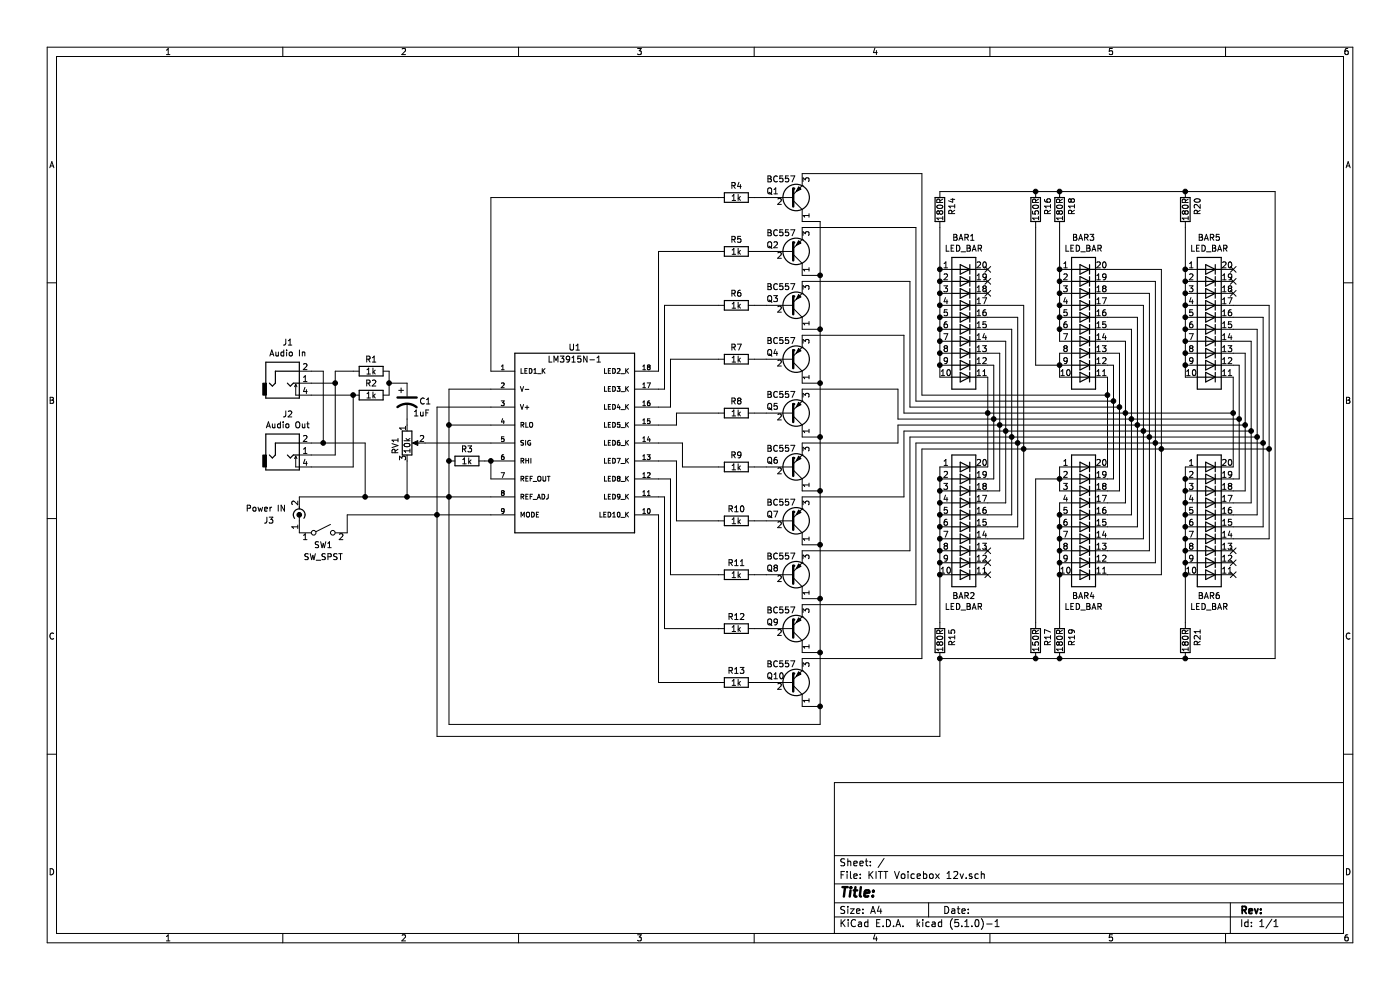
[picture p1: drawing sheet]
EESchema Schematic File Version 4
LIBS:KITT Voicebox 12v-cache
EELAYER 29 0
EELAYER END
$Descr A4 11693 8268
encoding utf-8
Sheet 1 1
Title ""
Date ""
Rev ""
Comp ""
Comment1 ""
Comment2 ""
Comment3 ""
Comment4 ""
$EndDescr
$Comp
L LM3915N-1:LM3915N-1 U1
U 1 1
P 4800 3650
F 0 "U1" H 4800 4400 50  0000 C CNN
F 1 "LM3915N-1" H 4800 4300 50  0000 C CNN
F 2 "LM3915N-1:DIP795W25P254L2337H533Q18B" H 4300 3350 50  0001 L BNN
F 3 "LED DRVR 10Segment 3.3V/5V/9V/12V/15V/18V/24V 18-Pin PDIP Tube" H 4350 2900 50  0001 L BNN
F 4 "LM3915N-1" H 4600 4250 50  0001 L BNN "Field4"
F 5 "DIP-18 Texas Instruments" H 4300 4100 50  0001 L BNN "Field5"
F 6 "Unavailable" H 4600 3800 50  0001 L BNN "Field6"
F 7 "None" H 4800 3600 50  0001 L BNN "Field7"
F 8 "Texas Instruments" H 4450 3950 50  0001 L BNN "Field8"
	1    4800 3650
	1    0    0    -1  
$EndComp
$Comp
L KITT-Voicebox-12v-rescue:AudioJack2_Ground_Switch-Connector J2
U 1 1
P 2400 3800
F 0 "J2" H 2404 4142 50  0000 C CNN
F 1 "Audio Out" H 2404 4051 50  0000 C CNN
F 2 "Connector_Audio:StereoJack_3.5mm_Switch_Ledino_KB3SPRS_Horizontal" H 2400 3800 50  0001 C CNN
F 3 "~" H 2400 3800 50  0001 C CNN
	1    2400 3800
	1    0    0    -1  
$EndComp
$Comp
L LED:HLCP-J100_2 BAR1
U 1 1
P 8050 2650
F 0 "BAR1" H 8050 3317 50  0000 C CNN
F 1 "LED_BAR" H 8050 3226 50  0000 C CNN
F 2 "Display:HLCP-J100" H 8050 1850 50  0001 C CNN
F 3 "https://docs.broadcom.com/docs/AV02-1798EN" H 6050 2850 50  0001 C CNN
	1    8050 2650
	1    0    0    -1  
$EndComp
$Comp
L LED:HLCP-J100_2 BAR2
U 1 1
P 8050 4300
F 0 "BAR2" H 8050 3625 50  0000 C CNN
F 1 "LED_BAR" H 8050 3534 50  0000 C CNN
F 2 "Display:HLCP-J100" H 8050 3500 50  0001 C CNN
F 3 "https://docs.broadcom.com/docs/AV02-1798EN" H 6050 4500 50  0001 C CNN
	1    8050 4300
	1    0    0    -1  
$EndComp
$Comp
L LED:HLCP-J100_2 BAR3
U 1 1
P 9050 2650
F 0 "BAR3" H 9050 3317 50  0000 C CNN
F 1 "LED_BAR" H 9050 3226 50  0000 C CNN
F 2 "Display:HLCP-J100" H 9050 1850 50  0001 C CNN
F 3 "https://docs.broadcom.com/docs/AV02-1798EN" H 7050 2850 50  0001 C CNN
	1    9050 2650
	1    0    0    -1  
$EndComp
$Comp
L LED:HLCP-J100_2 BAR4
U 1 1
P 9050 4300
F 0 "BAR4" H 9050 3625 50  0000 C CNN
F 1 "LED_BAR" H 9050 3534 50  0000 C CNN
F 2 "Display:HLCP-J100" H 9050 3500 50  0001 C CNN
F 3 "https://docs.broadcom.com/docs/AV02-1798EN" H 7050 4500 50  0001 C CNN
	1    9050 4300
	1    0    0    -1  
$EndComp
$Comp
L LED:HLCP-J100_2 BAR5
U 1 1
P 10100 2650
F 0 "BAR5" H 10100 3317 50  0000 C CNN
F 1 "LED_BAR" H 10100 3226 50  0000 C CNN
F 2 "Display:HLCP-J100" H 10100 1850 50  0001 C CNN
F 3 "https://docs.broadcom.com/docs/AV02-1798EN" H 8100 2850 50  0001 C CNN
	1    10100 2650
	1    0    0    -1  
$EndComp
$Comp
L LED:HLCP-J100_2 BAR6
U 1 1
P 10100 4300
F 0 "BAR6" H 10100 3625 50  0000 C CNN
F 1 "LED_BAR" H 10100 3534 50  0000 C CNN
F 2 "Display:HLCP-J100" H 10100 3500 50  0001 C CNN
F 3 "https://docs.broadcom.com/docs/AV02-1798EN" H 8100 4500 50  0001 C CNN
	1    10100 4300
	1    0    0    -1  
$EndComp
$Comp
L Transistor_BJT:BC557 Q1
U 1 1
P 6600 1650
F 0 "Q1" H 6400 1600 50  0000 L CNN
F 1 "BC557" H 6400 1500 50  0000 L CNN
F 2 "Package_TO_SOT_THT:TO-92_Inline" H 6800 1575 50  0001 L CIN
F 3 "http://www.fairchildsemi.com/ds/BC/BC557.pdf" H 6600 1650 50  0001 L CNN
	1    6600 1650
	1    0    0    1   
$EndComp
Wire Wire Line
	9250 3150 9250 3300
Wire Wire Line
	9250 3050 9300 3050
Wire Wire Line
	9300 3050 9300 3350
Wire Wire Line
	9250 2950 9350 2950
Wire Wire Line
	9250 2850 9400 2850
Wire Wire Line
	9250 2750 9450 2750
Wire Wire Line
	9250 2650 9500 2650
Wire Wire Line
	9250 2550 9550 2550
Wire Wire Line
	9250 2450 9600 2450
Wire Wire Line
	9250 2350 9650 2350
Wire Wire Line
	9250 2250 9700 2250
Wire Wire Line
	8250 3050 8300 3050
Wire Wire Line
	8250 2950 8350 2950
Wire Wire Line
	8250 2850 8400 2850
Wire Wire Line
	8250 2750 8450 2750
Wire Wire Line
	8250 2650 8500 2650
Wire Wire Line
	8250 2550 8550 2550
Wire Wire Line
	10300 3150 10300 3450
Wire Wire Line
	10300 3050 10350 3050
Wire Wire Line
	10350 3050 10350 3500
Wire Wire Line
	10300 2950 10400 2950
Wire Wire Line
	10400 2950 10400 3550
Wire Wire Line
	10300 2850 10450 2850
Wire Wire Line
	10450 2850 10450 3600
Wire Wire Line
	10300 2750 10500 2750
Wire Wire Line
	10500 2750 10500 3650
Wire Wire Line
	10300 2650 10550 2650
Wire Wire Line
	10300 2550 10600 2550
$Comp
L Transistor_BJT:BC557 Q2
U 1 1
P 6600 2100
F 0 "Q2" H 6400 2050 50  0000 L CNN
F 1 "BC557" H 6400 1950 50  0000 L CNN
F 2 "Package_TO_SOT_THT:TO-92_Inline" H 6800 2025 50  0001 L CIN
F 3 "http://www.fairchildsemi.com/ds/BC/BC557.pdf" H 6600 2100 50  0001 L CNN
	1    6600 2100
	1    0    0    1   
$EndComp
$Comp
L Transistor_BJT:BC557 Q3
U 1 1
P 6600 2550
F 0 "Q3" H 6400 2500 50  0000 L CNN
F 1 "BC557" H 6400 2400 50  0000 L CNN
F 2 "Package_TO_SOT_THT:TO-92_Inline" H 6800 2475 50  0001 L CIN
F 3 "http://www.fairchildsemi.com/ds/BC/BC557.pdf" H 6600 2550 50  0001 L CNN
	1    6600 2550
	1    0    0    1   
$EndComp
$Comp
L Transistor_BJT:BC557 Q4
U 1 1
P 6600 3000
F 0 "Q4" H 6400 2950 50  0000 L CNN
F 1 "BC557" H 6400 2850 50  0000 L CNN
F 2 "Package_TO_SOT_THT:TO-92_Inline" H 6800 2925 50  0001 L CIN
F 3 "http://www.fairchildsemi.com/ds/BC/BC557.pdf" H 6600 3000 50  0001 L CNN
	1    6600 3000
	1    0    0    1   
$EndComp
$Comp
L Transistor_BJT:BC557 Q5
U 1 1
P 6600 3450
F 0 "Q5" H 6400 3400 50  0000 L CNN
F 1 "BC557" H 6400 3300 50  0000 L CNN
F 2 "Package_TO_SOT_THT:TO-92_Inline" H 6800 3375 50  0001 L CIN
F 3 "http://www.fairchildsemi.com/ds/BC/BC557.pdf" H 6600 3450 50  0001 L CNN
	1    6600 3450
	1    0    0    1   
$EndComp
$Comp
L Transistor_BJT:BC557 Q6
U 1 1
P 6600 3900
F 0 "Q6" H 6400 3850 50  0000 L CNN
F 1 "BC557" H 6400 3750 50  0000 L CNN
F 2 "Package_TO_SOT_THT:TO-92_Inline" H 6800 3825 50  0001 L CIN
F 3 "http://www.fairchildsemi.com/ds/BC/BC557.pdf" H 6600 3900 50  0001 L CNN
	1    6600 3900
	1    0    0    1   
$EndComp
$Comp
L Transistor_BJT:BC557 Q7
U 1 1
P 6600 4350
F 0 "Q7" H 6400 4300 50  0000 L CNN
F 1 "BC557" H 6400 4200 50  0000 L CNN
F 2 "Package_TO_SOT_THT:TO-92_Inline" H 6800 4275 50  0001 L CIN
F 3 "http://www.fairchildsemi.com/ds/BC/BC557.pdf" H 6600 4350 50  0001 L CNN
	1    6600 4350
	1    0    0    1   
$EndComp
$Comp
L Transistor_BJT:BC557 Q8
U 1 1
P 6600 4800
F 0 "Q8" H 6400 4750 50  0000 L CNN
F 1 "BC557" H 6400 4650 50  0000 L CNN
F 2 "Package_TO_SOT_THT:TO-92_Inline" H 6800 4725 50  0001 L CIN
F 3 "http://www.fairchildsemi.com/ds/BC/BC557.pdf" H 6600 4800 50  0001 L CNN
	1    6600 4800
	1    0    0    1   
$EndComp
$Comp
L Transistor_BJT:BC557 Q9
U 1 1
P 6600 5250
F 0 "Q9" H 6400 5200 50  0000 L CNN
F 1 "BC557" H 6400 5100 50  0000 L CNN
F 2 "Package_TO_SOT_THT:TO-92_Inline" H 6800 5175 50  0001 L CIN
F 3 "http://www.fairchildsemi.com/ds/BC/BC557.pdf" H 6600 5250 50  0001 L CNN
	1    6600 5250
	1    0    0    1   
$EndComp
$Comp
L Transistor_BJT:BC557 Q10
U 1 1
P 6600 5700
F 0 "Q10" H 6400 5650 50  0000 L CNN
F 1 "BC557" H 6400 5550 50  0000 L CNN
F 2 "Package_TO_SOT_THT:TO-92_Inline" H 6800 5625 50  0001 L CIN
F 3 "http://www.fairchildsemi.com/ds/BC/BC557.pdf" H 6600 5700 50  0001 L CNN
	1    6600 5700
	1    0    0    1   
$EndComp
Wire Wire Line
	9250 3300 7700 3300
Connection ~ 9250 3300
Wire Wire Line
	9250 3300 9250 3900
Wire Wire Line
	9350 2950 9350 3400
Wire Wire Line
	10300 3450 9400 3450
Wire Wire Line
	10350 3500 9450 3500
Wire Wire Line
	10400 3550 9500 3550
Wire Wire Line
	10450 3600 9550 3600
Wire Wire Line
	10500 3650 9600 3650
Wire Wire Line
	9700 2250 9700 3750
Wire Wire Line
	8550 2550 8550 3750
Wire Wire Line
	8500 2650 8500 3700
Wire Wire Line
	8400 2850 8400 3600
Wire Wire Line
	8450 2750 8450 3650
Wire Wire Line
	8300 3050 8300 3500
Wire Wire Line
	8350 2950 8350 3550
Wire Wire Line
	8250 3150 8250 3450
Wire Wire Line
	10550 2650 10550 3700
Wire Wire Line
	9650 2350 9650 3700
Wire Wire Line
	9600 2450 9600 3650
Wire Wire Line
	9550 2550 9550 3600
Wire Wire Line
	9500 2650 9500 3550
Wire Wire Line
	9450 2750 9450 3500
Wire Wire Line
	9400 2850 9400 3450
Connection ~ 9400 3450
Wire Wire Line
	9400 3450 8250 3450
Connection ~ 9450 3500
Wire Wire Line
	9450 3500 8300 3500
Connection ~ 9500 3550
Wire Wire Line
	9500 3550 8350 3550
Connection ~ 9550 3600
Wire Wire Line
	9550 3600 8400 3600
Connection ~ 9600 3650
Wire Wire Line
	9600 3650 8450 3650
Wire Wire Line
	10600 2550 10600 3750
Wire Wire Line
	10550 3700 9650 3700
Wire Wire Line
	10600 3750 9700 3750
Connection ~ 9650 3700
Wire Wire Line
	9650 3700 8500 3700
Connection ~ 9700 3750
Wire Wire Line
	9700 3750 8550 3750
Connection ~ 8250 3450
Wire Wire Line
	8250 3450 8250 3900
Connection ~ 8300 3500
Connection ~ 8350 3550
Connection ~ 8400 3600
Connection ~ 8450 3650
Connection ~ 8500 3700
Connection ~ 8550 3750
Wire Wire Line
	8550 3750 7700 3750
Wire Wire Line
	8300 3500 8300 4000
Wire Wire Line
	8300 4000 8250 4000
Wire Wire Line
	8350 3550 8350 4100
Wire Wire Line
	8350 4100 8250 4100
Wire Wire Line
	8400 3600 8400 4200
Wire Wire Line
	8400 4200 8250 4200
Wire Wire Line
	8450 3650 8450 4300
Wire Wire Line
	8450 4300 8250 4300
Wire Wire Line
	8500 3700 8500 4400
Wire Wire Line
	8500 4400 8250 4400
Wire Wire Line
	8550 3750 8550 4500
Wire Wire Line
	8550 4500 8250 4500
Wire Wire Line
	9300 3350 9300 4000
Wire Wire Line
	9300 4000 9250 4000
Connection ~ 9300 3350
Wire Wire Line
	9350 3400 9350 4100
Wire Wire Line
	9350 4100 9250 4100
Connection ~ 9350 3400
Wire Wire Line
	9400 3450 9400 4200
Wire Wire Line
	9400 4200 9250 4200
Wire Wire Line
	9450 3500 9450 4300
Wire Wire Line
	9450 4300 9250 4300
Wire Wire Line
	9500 3550 9500 4400
Wire Wire Line
	9500 4400 9250 4400
Wire Wire Line
	9550 3600 9550 4500
Wire Wire Line
	9550 4500 9250 4500
Wire Wire Line
	9600 3650 9600 4600
Wire Wire Line
	9600 4600 9250 4600
Wire Wire Line
	9650 3700 9650 4700
Wire Wire Line
	9650 4700 9250 4700
Wire Wire Line
	9700 3750 9700 4800
Wire Wire Line
	9700 4800 9250 4800
Wire Wire Line
	9900 3150 9900 3050
Wire Wire Line
	9900 3050 9900 2950
Connection ~ 9900 3050
Wire Wire Line
	9900 2950 9900 2850
Connection ~ 9900 2950
Wire Wire Line
	9900 2850 9900 2750
Connection ~ 9900 2850
Wire Wire Line
	9900 2750 9900 2650
Connection ~ 9900 2750
Wire Wire Line
	9900 2650 9900 2550
Connection ~ 9900 2650
Wire Wire Line
	9900 2550 9900 2450
Connection ~ 9900 2550
Wire Wire Line
	9900 2450 9900 2350
Connection ~ 9900 2450
Wire Wire Line
	9900 2350 9900 2250
Connection ~ 9900 2350
Wire Wire Line
	8850 3150 8850 3050
Wire Wire Line
	8850 3050 8850 2950
Connection ~ 8850 3050
Wire Wire Line
	8850 2850 8850 2750
Wire Wire Line
	8850 2650 8850 2750
Connection ~ 8850 2750
Wire Wire Line
	8850 2650 8850 2550
Connection ~ 8850 2650
Wire Wire Line
	8850 2550 8850 2450
Connection ~ 8850 2550
Wire Wire Line
	8850 2450 8850 2350
Connection ~ 8850 2450
Wire Wire Line
	8850 2350 8850 2250
Connection ~ 8850 2350
Wire Wire Line
	7850 2250 7850 2350
Wire Wire Line
	7850 2350 7850 2450
Connection ~ 7850 2350
Wire Wire Line
	7850 2450 7850 2550
Connection ~ 7850 2450
Wire Wire Line
	7850 2550 7850 2650
Connection ~ 7850 2550
Wire Wire Line
	7850 2650 7850 2750
Connection ~ 7850 2650
Wire Wire Line
	7850 2750 7850 2850
Connection ~ 7850 2750
Wire Wire Line
	7850 2850 7850 2950
Connection ~ 7850 2850
Wire Wire Line
	7850 2950 7850 3050
Connection ~ 7850 2950
Wire Wire Line
	7850 3050 7850 3150
Connection ~ 7850 3050
Wire Wire Line
	7850 3900 7850 4000
Wire Wire Line
	7850 4000 7850 4100
Connection ~ 7850 4000
Wire Wire Line
	7850 4100 7850 4200
Connection ~ 7850 4100
Wire Wire Line
	7850 4200 7850 4300
Connection ~ 7850 4200
Wire Wire Line
	7850 4300 7850 4400
Connection ~ 7850 4300
Wire Wire Line
	7850 4400 7850 4500
Connection ~ 7850 4400
Wire Wire Line
	7850 4500 7850 4600
Connection ~ 7850 4500
Wire Wire Line
	7850 4600 7850 4700
Connection ~ 7850 4600
Wire Wire Line
	7850 4700 7850 4800
Connection ~ 7850 4700
Wire Wire Line
	8850 3900 8850 4000
Wire Wire Line
	8850 4000 8850 4100
Connection ~ 8850 4000
Wire Wire Line
	8850 4200 8850 4300
Wire Wire Line
	8850 4300 8850 4400
Connection ~ 8850 4300
Wire Wire Line
	8850 4400 8850 4500
Connection ~ 8850 4400
Wire Wire Line
	8850 4500 8850 4600
Connection ~ 8850 4500
Wire Wire Line
	8850 4600 8850 4700
Connection ~ 8850 4600
Wire Wire Line
	8850 4700 8850 4800
Connection ~ 8850 4700
Wire Wire Line
	9900 3900 9900 4000
Wire Wire Line
	9900 4000 9900 4100
Connection ~ 9900 4000
Wire Wire Line
	9900 4100 9900 4200
Connection ~ 9900 4100
Wire Wire Line
	9900 4200 9900 4300
Connection ~ 9900 4200
Wire Wire Line
	9900 4300 9900 4400
Connection ~ 9900 4300
Wire Wire Line
	9900 4400 9900 4500
Connection ~ 9900 4400
Wire Wire Line
	9900 4500 9900 4600
Connection ~ 9900 4500
Wire Wire Line
	9900 4600 9900 4700
Connection ~ 9900 4600
Wire Wire Line
	9900 4800 9900 4700
Connection ~ 9900 4700
Wire Wire Line
	10300 3450 10300 3900
Connection ~ 10300 3450
Wire Wire Line
	10350 3500 10350 4000
Wire Wire Line
	10350 4000 10300 4000
Connection ~ 10350 3500
Wire Wire Line
	10400 3550 10400 4100
Wire Wire Line
	10400 4100 10300 4100
Connection ~ 10400 3550
Wire Wire Line
	10450 3600 10450 4200
Wire Wire Line
	10450 4200 10300 4200
Connection ~ 10450 3600
Wire Wire Line
	10500 3650 10500 4300
Wire Wire Line
	10500 4300 10300 4300
Connection ~ 10500 3650
Wire Wire Line
	10550 3700 10550 4400
Wire Wire Line
	10550 4400 10300 4400
Connection ~ 10550 3700
Wire Wire Line
	10600 3750 10600 4500
Wire Wire Line
	10600 4500 10300 4500
Connection ~ 10600 3750
Wire Wire Line
	6700 1450 7700 1450
Wire Wire Line
	7700 1450 7700 3300
Wire Wire Line
	6700 1900 7650 1900
Wire Wire Line
	7650 1900 7650 3350
Wire Wire Line
	7650 3350 9300 3350
Wire Wire Line
	6700 2350 7600 2350
Wire Wire Line
	7600 2350 7600 3400
Wire Wire Line
	7600 3400 9350 3400
Wire Wire Line
	6700 2800 7550 2800
Wire Wire Line
	7550 2800 7550 3450
Wire Wire Line
	7550 3450 8250 3450
Wire Wire Line
	6700 3250 7500 3250
Wire Wire Line
	7500 3250 7500 3500
Wire Wire Line
	7500 3500 8300 3500
Wire Wire Line
	6700 5500 7700 5500
Wire Wire Line
	7700 5500 7700 3750
Wire Wire Line
	6700 5050 7650 5050
Wire Wire Line
	7650 5050 7650 3700
Wire Wire Line
	7650 3700 8500 3700
Wire Wire Line
	6700 4600 7600 4600
Wire Wire Line
	7600 4600 7600 3650
Wire Wire Line
	7600 3650 8450 3650
Wire Wire Line
	6700 4150 7550 4150
Wire Wire Line
	7550 4150 7550 3600
Wire Wire Line
	7550 3600 8400 3600
Wire Wire Line
	6700 3700 7500 3700
Wire Wire Line
	7500 3700 7500 3550
Wire Wire Line
	7500 3550 8350 3550
Wire Wire Line
	6700 1850 6850 1850
Wire Wire Line
	6850 1850 6850 2300
Wire Wire Line
	6700 2300 6850 2300
Connection ~ 6850 2300
Wire Wire Line
	6850 2300 6850 2750
Wire Wire Line
	6700 2750 6850 2750
Connection ~ 6850 2750
Wire Wire Line
	6850 2750 6850 3200
Wire Wire Line
	6700 3200 6850 3200
Connection ~ 6850 3200
Wire Wire Line
	6850 3200 6850 3650
Wire Wire Line
	6700 3650 6850 3650
Connection ~ 6850 3650
Wire Wire Line
	6850 3650 6850 4100
Wire Wire Line
	6700 4100 6850 4100
Connection ~ 6850 4100
Wire Wire Line
	6850 4100 6850 4550
Wire Wire Line
	6700 4550 6850 4550
Connection ~ 6850 4550
Wire Wire Line
	6850 4550 6850 5000
Wire Wire Line
	6700 5000 6850 5000
Connection ~ 6850 5000
Wire Wire Line
	6850 5000 6850 5450
Wire Wire Line
	6700 5450 6850 5450
Connection ~ 6850 5450
Wire Wire Line
	6850 5450 6850 5900
Wire Wire Line
	6700 5900 6850 5900
Connection ~ 6850 5900
Wire Wire Line
	6850 5900 6850 6050
NoConn ~ 8250 2250
NoConn ~ 8250 2350
NoConn ~ 8250 2450
NoConn ~ 8250 4600
NoConn ~ 8250 4700
NoConn ~ 8250 4800
NoConn ~ 10300 2250
NoConn ~ 10300 2350
NoConn ~ 10300 2450
NoConn ~ 10300 4600
NoConn ~ 10300 4700
NoConn ~ 10300 4800
$Comp
L Device:R R4
U 1 1
P 6150 1650
F 0 "R4" V 6050 1650 50  0000 C CNN
F 1 "1k" V 6150 1650 50  0000 C CNN
F 2 "Resistor_THT:R_Axial_DIN0207_L6.3mm_D2.5mm_P7.62mm_Horizontal" V 6080 1650 50  0001 C CNN
F 3 "~" H 6150 1650 50  0001 C CNN
	1    6150 1650
	0    1    1    0   
$EndComp
$Comp
L Device:R R5
U 1 1
P 6150 2100
F 0 "R5" V 6050 2100 50  0000 C CNN
F 1 "1k" V 6150 2100 50  0000 C CNN
F 2 "Resistor_THT:R_Axial_DIN0207_L6.3mm_D2.5mm_P7.62mm_Horizontal" V 6080 2100 50  0001 C CNN
F 3 "~" H 6150 2100 50  0001 C CNN
	1    6150 2100
	0    1    1    0   
$EndComp
$Comp
L Device:R R6
U 1 1
P 6150 2550
F 0 "R6" V 6050 2550 50  0000 C CNN
F 1 "1k" V 6150 2550 50  0000 C CNN
F 2 "Resistor_THT:R_Axial_DIN0207_L6.3mm_D2.5mm_P7.62mm_Horizontal" V 6080 2550 50  0001 C CNN
F 3 "~" H 6150 2550 50  0001 C CNN
	1    6150 2550
	0    1    1    0   
$EndComp
$Comp
L Device:R R7
U 1 1
P 6150 3000
F 0 "R7" V 6050 3000 50  0000 C CNN
F 1 "1k" V 6150 3000 50  0000 C CNN
F 2 "Resistor_THT:R_Axial_DIN0207_L6.3mm_D2.5mm_P7.62mm_Horizontal" V 6080 3000 50  0001 C CNN
F 3 "~" H 6150 3000 50  0001 C CNN
	1    6150 3000
	0    1    1    0   
$EndComp
$Comp
L Device:R R8
U 1 1
P 6150 3450
F 0 "R8" V 6050 3450 50  0000 C CNN
F 1 "1k" V 6150 3450 50  0000 C CNN
F 2 "Resistor_THT:R_Axial_DIN0207_L6.3mm_D2.5mm_P7.62mm_Horizontal" V 6080 3450 50  0001 C CNN
F 3 "~" H 6150 3450 50  0001 C CNN
	1    6150 3450
	0    1    1    0   
$EndComp
$Comp
L Device:R R9
U 1 1
P 6150 3900
F 0 "R9" V 6050 3900 50  0000 C CNN
F 1 "1k" V 6150 3900 50  0000 C CNN
F 2 "Resistor_THT:R_Axial_DIN0207_L6.3mm_D2.5mm_P7.62mm_Horizontal" V 6080 3900 50  0001 C CNN
F 3 "~" H 6150 3900 50  0001 C CNN
	1    6150 3900
	0    1    1    0   
$EndComp
$Comp
L Device:R R10
U 1 1
P 6150 4350
F 0 "R10" V 6050 4350 50  0000 C CNN
F 1 "1k" V 6150 4350 50  0000 C CNN
F 2 "Resistor_THT:R_Axial_DIN0207_L6.3mm_D2.5mm_P7.62mm_Horizontal" V 6080 4350 50  0001 C CNN
F 3 "~" H 6150 4350 50  0001 C CNN
	1    6150 4350
	0    1    1    0   
$EndComp
$Comp
L Device:R R11
U 1 1
P 6150 4800
F 0 "R11" V 6050 4800 50  0000 C CNN
F 1 "1k" V 6150 4800 50  0000 C CNN
F 2 "Resistor_THT:R_Axial_DIN0207_L6.3mm_D2.5mm_P7.62mm_Horizontal" V 6080 4800 50  0001 C CNN
F 3 "~" H 6150 4800 50  0001 C CNN
	1    6150 4800
	0    1    1    0   
$EndComp
$Comp
L Device:R R12
U 1 1
P 6150 5250
F 0 "R12" V 6050 5250 50  0000 C CNN
F 1 "1k" V 6150 5250 50  0000 C CNN
F 2 "Resistor_THT:R_Axial_DIN0207_L6.3mm_D2.5mm_P7.62mm_Horizontal" V 6080 5250 50  0001 C CNN
F 3 "~" H 6150 5250 50  0001 C CNN
	1    6150 5250
	0    1    1    0   
$EndComp
$Comp
L Device:R R13
U 1 1
P 6150 5700
F 0 "R13" V 6050 5700 50  0000 C CNN
F 1 "1k" V 6150 5700 50  0000 C CNN
F 2 "Resistor_THT:R_Axial_DIN0207_L6.3mm_D2.5mm_P7.62mm_Horizontal" V 6080 5700 50  0001 C CNN
F 3 "~" H 6150 5700 50  0001 C CNN
	1    6150 5700
	0    1    1    0   
$EndComp
Wire Wire Line
	4100 3100 4100 1650
Wire Wire Line
	4100 1650 6000 1650
Wire Wire Line
	5500 3100 5500 2100
Wire Wire Line
	5500 2100 6000 2100
Wire Wire Line
	5500 3250 5550 3250
Wire Wire Line
	5550 3250 5550 2550
Wire Wire Line
	5550 2550 6000 2550
Wire Wire Line
	5500 3400 5600 3400
Wire Wire Line
	5600 3400 5600 3000
Wire Wire Line
	5600 3000 6000 3000
Wire Wire Line
	5500 3550 5650 3550
Wire Wire Line
	5650 3550 5650 3450
Wire Wire Line
	5650 3450 6000 3450
Wire Wire Line
	5500 4300 5500 5700
Wire Wire Line
	5500 5700 6000 5700
Wire Wire Line
	5500 4150 5550 4150
Wire Wire Line
	5550 4150 5550 5250
Wire Wire Line
	5550 5250 6000 5250
Wire Wire Line
	5500 4000 5600 4000
Wire Wire Line
	5600 4000 5600 4800
Wire Wire Line
	5600 4800 6000 4800
Wire Wire Line
	5500 3850 5650 3850
Wire Wire Line
	5650 3850 5650 4350
Wire Wire Line
	5650 4350 6000 4350
Wire Wire Line
	5500 3700 5700 3700
Wire Wire Line
	5700 3700 5700 3900
Wire Wire Line
	5700 3900 6000 3900
Wire Wire Line
	6300 5700 6400 5700
Wire Wire Line
	6300 5250 6400 5250
Wire Wire Line
	6300 4800 6400 4800
Wire Wire Line
	6300 4350 6400 4350
Wire Wire Line
	6300 3900 6400 3900
Wire Wire Line
	6300 3450 6400 3450
Wire Wire Line
	6300 3000 6400 3000
Wire Wire Line
	6300 2550 6400 2550
Wire Wire Line
	6300 2100 6400 2100
Wire Wire Line
	6300 1650 6400 1650
$Comp
L Device:R R14
U 1 1
P 7850 1750
F 0 "R14" V 7950 1700 50  0000 L CNN
F 1 "180R" V 7850 1650 50  0000 L CNN
F 2 "Resistor_THT:R_Axial_DIN0207_L6.3mm_D2.5mm_P7.62mm_Horizontal" V 7780 1750 50  0001 C CNN
F 3 "~" H 7850 1750 50  0001 C CNN
	1    7850 1750
	1    0    0    -1  
$EndComp
$Comp
L Device:R R18
U 1 1
P 8850 1750
F 0 "R18" V 8950 1700 50  0000 L CNN
F 1 "180R" V 8850 1650 50  0000 L CNN
F 2 "Resistor_THT:R_Axial_DIN0207_L6.3mm_D2.5mm_P7.62mm_Horizontal" V 8780 1750 50  0001 C CNN
F 3 "~" H 8850 1750 50  0001 C CNN
	1    8850 1750
	1    0    0    -1  
$EndComp
$Comp
L Device:R R20
U 1 1
P 9900 1750
F 0 "R20" V 10000 1700 50  0000 L CNN
F 1 "180R" V 9900 1650 50  0000 L CNN
F 2 "Resistor_THT:R_Axial_DIN0207_L6.3mm_D2.5mm_P7.62mm_Horizontal" V 9830 1750 50  0001 C CNN
F 3 "~" H 9900 1750 50  0001 C CNN
	1    9900 1750
	1    0    0    -1  
$EndComp
$Comp
L Device:R R16
U 1 1
P 8650 1750
F 0 "R16" V 8750 1700 50  0000 L CNN
F 1 "150R" V 8650 1650 50  0000 L CNN
F 2 "Resistor_THT:R_Axial_DIN0207_L6.3mm_D2.5mm_P7.62mm_Horizontal" V 8580 1750 50  0001 C CNN
F 3 "~" H 8650 1750 50  0001 C CNN
	1    8650 1750
	1    0    0    -1  
$EndComp
Wire Wire Line
	7850 2250 7850 1900
Connection ~ 7850 2250
Wire Wire Line
	8850 3050 8650 3050
Wire Wire Line
	8650 3050 8650 1900
Wire Wire Line
	8850 2250 8850 1900
Connection ~ 8850 2250
Wire Wire Line
	9900 2250 9900 1900
Connection ~ 9900 2250
$Comp
L Device:R R21
U 1 1
P 9900 5350
F 0 "R21" V 10000 5300 50  0000 L CNN
F 1 "180R" V 9900 5250 50  0000 L CNN
F 2 "Resistor_THT:R_Axial_DIN0207_L6.3mm_D2.5mm_P7.62mm_Horizontal" V 9830 5350 50  0001 C CNN
F 3 "~" H 9900 5350 50  0001 C CNN
	1    9900 5350
	1    0    0    -1  
$EndComp
$Comp
L Device:R R19
U 1 1
P 8850 5350
F 0 "R19" V 8950 5300 50  0000 L CNN
F 1 "180R" V 8850 5250 50  0000 L CNN
F 2 "Resistor_THT:R_Axial_DIN0207_L6.3mm_D2.5mm_P7.62mm_Horizontal" V 8780 5350 50  0001 C CNN
F 3 "~" H 8850 5350 50  0001 C CNN
	1    8850 5350
	1    0    0    -1  
$EndComp
$Comp
L Device:R R15
U 1 1
P 7850 5350
F 0 "R15" V 7950 5300 50  0000 L CNN
F 1 "180R" V 7850 5250 50  0000 L CNN
F 2 "Resistor_THT:R_Axial_DIN0207_L6.3mm_D2.5mm_P7.62mm_Horizontal" V 7780 5350 50  0001 C CNN
F 3 "~" H 7850 5350 50  0001 C CNN
	1    7850 5350
	1    0    0    -1  
$EndComp
$Comp
L Device:R R17
U 1 1
P 8650 5350
F 0 "R17" V 8750 5300 50  0000 L CNN
F 1 "150R" V 8650 5250 50  0000 L CNN
F 2 "Resistor_THT:R_Axial_DIN0207_L6.3mm_D2.5mm_P7.62mm_Horizontal" V 8580 5350 50  0001 C CNN
F 3 "~" H 8650 5350 50  0001 C CNN
	1    8650 5350
	1    0    0    -1  
$EndComp
Wire Wire Line
	7850 4800 7850 5200
Connection ~ 7850 4800
Wire Wire Line
	8850 4800 8850 5200
Connection ~ 8850 4800
Wire Wire Line
	8850 4000 8650 4000
Wire Wire Line
	8650 4000 8650 5200
Wire Wire Line
	9900 4800 9900 5200
Connection ~ 9900 4800
Wire Wire Line
	7850 5500 8650 5500
Wire Wire Line
	8650 5500 8850 5500
Connection ~ 8650 5500
Wire Wire Line
	8850 5500 9900 5500
Connection ~ 8850 5500
Wire Wire Line
	9900 5500 10650 5500
Wire Wire Line
	10650 5500 10650 1600
Wire Wire Line
	10650 1600 9900 1600
Connection ~ 9900 5500
Wire Wire Line
	9900 1600 8850 1600
Connection ~ 9900 1600
Wire Wire Line
	8850 1600 8650 1600
Connection ~ 8850 1600
Wire Wire Line
	8650 1600 7850 1600
Connection ~ 8650 1600
Wire Wire Line
	2600 3100 2700 3100
Wire Wire Line
	2700 3100 2700 3700
Wire Wire Line
	2600 3300 2950 3300
$Comp
L Device:R R2
U 1 1
P 3100 3300
F 0 "R2" V 3000 3300 50  0000 C CNN
F 1 "1k" V 3100 3300 50  0000 C CNN
F 2 "Resistor_THT:R_Axial_DIN0207_L6.3mm_D2.5mm_P7.62mm_Horizontal" V 3030 3300 50  0001 C CNN
F 3 "~" H 3100 3300 50  0001 C CNN
	1    3100 3300
	0    1    1    0   
$EndComp
Wire Wire Line
	2600 3900 2950 3900
Wire Wire Line
	2600 3800 2800 3800
Wire Wire Line
	2800 3800 2800 3200
Wire Wire Line
	2800 3200 2600 3200
$Comp
L Device:R R1
U 1 1
P 3100 3100
F 0 "R1" V 3000 3100 50  0000 C CNN
F 1 "1k" V 3100 3100 50  0000 C CNN
F 2 "Resistor_THT:R_Axial_DIN0207_L6.3mm_D2.5mm_P7.62mm_Horizontal" V 3030 3100 50  0001 C CNN
F 3 "~" H 3100 3100 50  0001 C CNN
	1    3100 3100
	0    1    1    0   
$EndComp
Wire Wire Line
	2950 3100 2800 3100
Wire Wire Line
	2800 3100 2800 3200
Connection ~ 2800 3200
Wire Wire Line
	3250 3100 3250 3200
Wire Wire Line
	3250 3200 3400 3200
Connection ~ 3250 3200
Wire Wire Line
	3250 3200 3250 3300
$Comp
L Device:CP1 C1
U 1 1
P 3400 3350
F 0 "C1" H 3500 3350 50  0000 L CNN
F 1 "1uF" H 3450 3250 50  0000 L CNN
F 2 "Capacitor_THT:CP_Radial_D4.0mm_P1.50mm" H 3400 3350 50  0001 C CNN
F 3 "~" H 3400 3350 50  0001 C CNN
	1    3400 3350
	1    0    0    -1  
$EndComp
$Comp
L Device:R_POT RV1
U 1 1
P 3400 3700
F 0 "RV1" V 3300 3750 50  0000 R CNN
F 1 "10k" V 3400 3750 50  0000 R CNN
F 2 "Potentiometer_THT:Potentiometer_ACP_CA9-V10_Vertical" H 3400 3700 50  0001 C CNN
F 3 "~" H 3400 3700 50  0001 C CNN
	1    3400 3700
	1    0    0    -1  
$EndComp
Wire Wire Line
	2600 3700 2700 3700
Wire Wire Line
	2700 3700 3050 3700
Connection ~ 2700 3700
$Comp
L Device:R R3
U 1 1
P 3900 3850
F 0 "R3" V 3800 3850 50  0000 C CNN
F 1 "1k" V 3900 3850 50  0000 C CNN
F 2 "Resistor_THT:R_Axial_DIN0207_L6.3mm_D2.5mm_P7.62mm_Horizontal" V 3830 3850 50  0001 C CNN
F 3 "~" H 3900 3850 50  0001 C CNN
	1    3900 3850
	0    1    1    0   
$EndComp
Wire Wire Line
	4100 3700 3550 3700
Wire Wire Line
	4100 3250 3750 3250
Wire Wire Line
	3750 3250 3750 3550
Connection ~ 3750 3850
Wire Wire Line
	3750 3850 3750 4150
Wire Wire Line
	4100 3550 3750 3550
Connection ~ 3750 3550
Wire Wire Line
	3750 3550 3750 3850
Wire Wire Line
	4100 3850 4050 3850
Wire Wire Line
	4100 4000 4100 3850
Connection ~ 4100 3850
Connection ~ 3750 4150
Wire Wire Line
	3750 4150 4100 4150
Wire Wire Line
	2950 3300 2950 3900
Connection ~ 2950 3300
Wire Wire Line
	3050 3700 3050 4150
Wire Wire Line
	3750 6050 3750 4150
Wire Wire Line
	3750 6050 6850 6050
Connection ~ 7850 5500
Wire Wire Line
	3400 3500 3400 3550
Wire Wire Line
	3400 3850 3400 4150
Connection ~ 3050 4150
Connection ~ 3400 4150
Wire Wire Line
	3400 4150 3750 4150
Wire Wire Line
	3050 4150 3400 4150
Wire Wire Line
	3650 3400 3650 4300
Connection ~ 3650 4300
Wire Wire Line
	3650 4300 2900 4300
Wire Wire Line
	3650 3400 4100 3400
Wire Wire Line
	3650 4300 4100 4300
Wire Wire Line
	3650 6150 7850 6150
Wire Wire Line
	7850 5500 7850 6150
Wire Wire Line
	3650 4300 3650 6150
$Comp
L KITT-Voicebox-12v-rescue:SW_SPST-Switch SW1
U 1 1
P 2700 4450
F 0 "SW1" H 2700 4350 50  0000 C CNN
F 1 "SW_SPST" H 2700 4250 50  0000 C CNN
F 2 "Button_Switch_THT:SW_Tactile_SPST_Angled_PTS645Vx31-2LFS" H 2700 4450 50  0001 C CNN
F 3 "" H 2700 4450 50  0001 C CNN
	1    2700 4450
	1    0    0    -1  
$EndComp
Wire Wire Line
	2900 4300 2900 4450
Wire Wire Line
	2500 4150 3050 4150
$Comp
L KITT-Voicebox-12v-rescue:Conn_Coaxial_Power-Connector J3
U 1 1
P 2500 4350
F 0 "J3" H 2200 4350 50  0000 L CNN
F 1 "Power IN" H 2050 4250 50  0000 L CNN
F 2 "Connector_BarrelJack:BarrelJack_CUI_PJ-063AH_Horizontal" H 2500 4300 50  0001 C CNN
F 3 "~" H 2500 4300 50  0001 C CNN
	1    2500 4350
	1    0    0    1   
$EndComp
$Comp
L KITT-Voicebox-12v-rescue:AudioJack2_Ground_Switch-Connector J1
U 1 1
P 2400 3200
F 0 "J1" H 2404 3542 50  0000 C CNN
F 1 "Audio In" H 2404 3451 50  0000 C CNN
F 2 "Connector_Audio:StereoJack_3.5mm_Switch_Ledino_KB3SPRS_Horizontal" H 2400 3200 50  0001 C CNN
F 3 "~" H 2400 3200 50  0001 C CNN
	1    2400 3200
	1    0    0    -1  
$EndComp
$EndSCHEMATC
